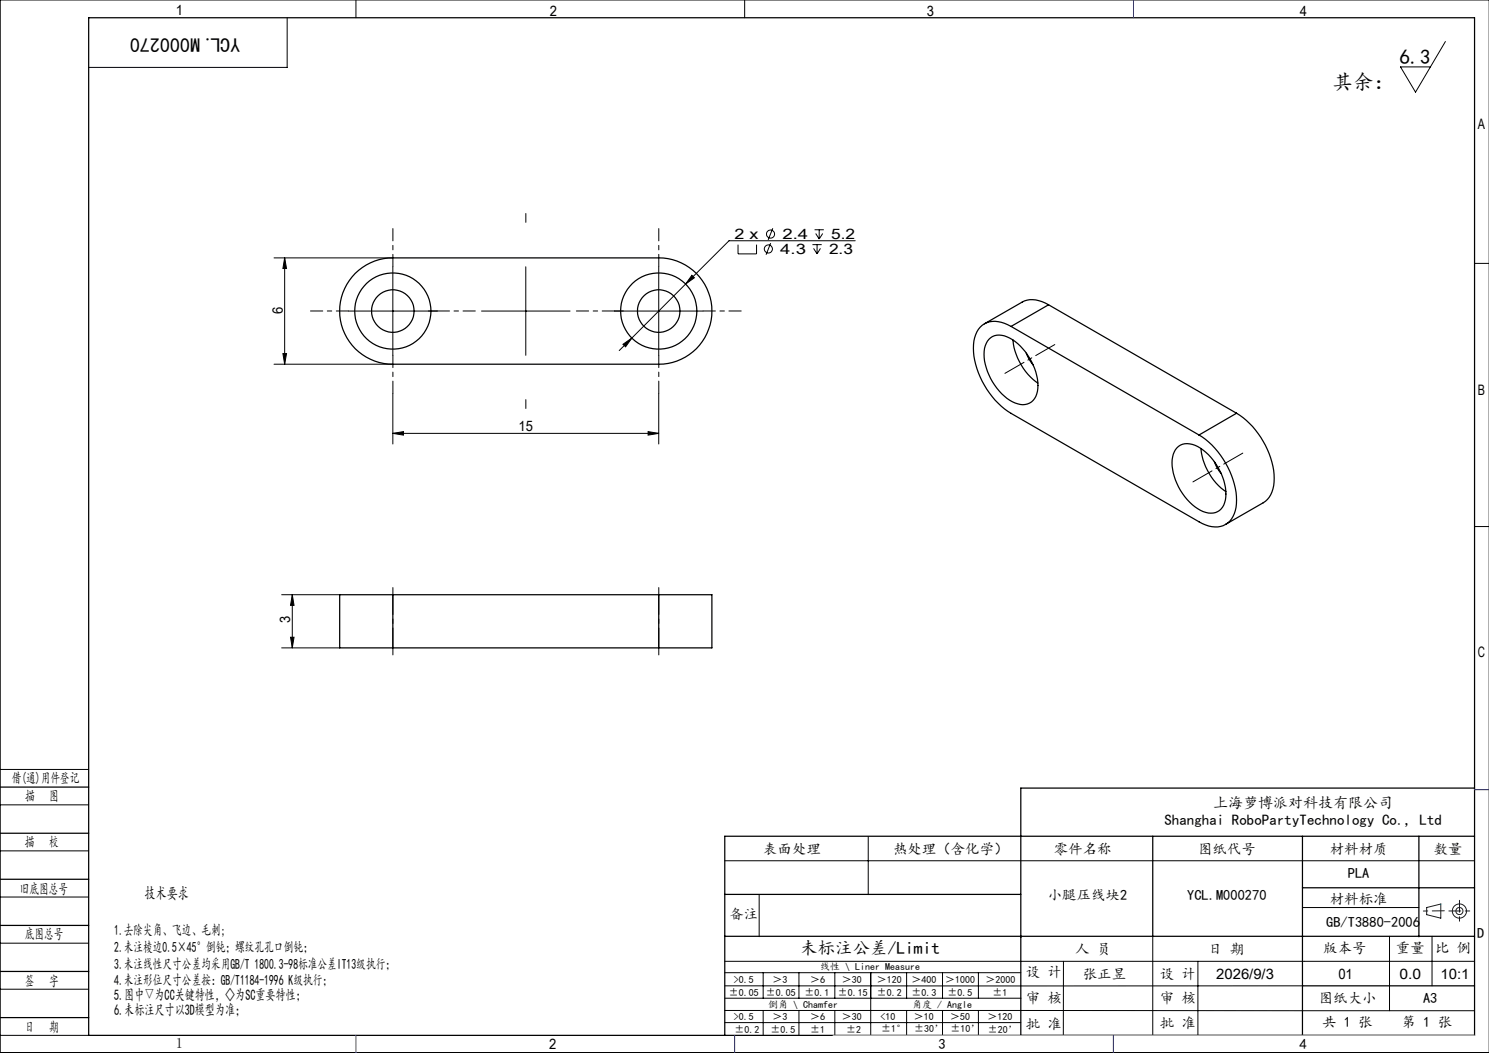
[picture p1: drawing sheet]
<svg xmlns="http://www.w3.org/2000/svg" width="420mm" height="297mm" viewBox="0 0 420 297" stroke-linecap="round" stroke-linejoin="round" font-family="sans-serif">
<g fill="none" stroke="#000" stroke-width=".28">
<path d="M100.4 0v5M210 0v5M420 0h-419.9v297h419.9M81 5v14h-56M407.7 11.7l-8.4 14.3-4.3-7.1h8.5M77.3 72.7h33.5M80.3 72.7l.5 3h-1zM80.3 72.7v30M110.8 75.2v25M148.3 75.2v25M185.8 75.2v25M195.2 77.6l.7 .7-2.5 1.8z"/>
<path d="M208.2 69v2.6h5.2v-2.6M217.4 68.6l-1.3 3.3M218 64.4l-1.3 3.3M229.2 69h2.6M229.5 70.1l1 1.5M229.8 64.8h2.6M230.1 65.9l1 1.5M230.5 69v2.6M231.1 64.8v2.6M231.4 70.1l-.9 1.5M232.1 65.9l-1 1.5M241.2 67.9h-35.6l-12.2 12.2"/>
<path d="M415.9 74.3h4.1M79.8 99.7h1l-.5 3zM98.3 87.7h25M135.8 87.7h25M173.3 87.7h25M175.7 97.1l2.5-1.7-1.7 2.4zM178.2 95.4l-3.5 3.5M193.4 80.1l-15.2 15.3M77.3 102.7h33.5M110.8 111v14.2M185.8 111v14.2M110.8 122.2l3-.5v1z"/>
<path d="M110.8 122.2h75M182.8 121.7l3 .5-3 .5zM415.9 148.5h4.1M79.4 167.7h16.4M82 179.7h.9l-.5 3zM82.4 167.7v15M82.4 167.7l.5 3h-.9zM79.4 182.7h16.4M0 217h25M0 227h25M0 240h25M244.9 236v16.3"/>
<path d="M0 253h25M204.4 242.8h211.5M214.1 252.4v11.8M367.4 256h32.8M0 266h25M0 279h25M204.4 271.1h211.5M204.4 278.1h163M204.4 274.4h83.5M215.3 274.4v7.1M225.4 274.4v7.1M235.5 274.4v7.1"/>
<path d="M245.6 274.4v17.6M255.7 274.4v7.1M265.9 274.4v7.1M276 274.4v7.1M300 271.1l-.1 21M325.2 264.1v27.9M337.9 271.1v20.9M391.9 264.1v21M403.9 264.1v14M0 292h25M204.4 285l211.5 .1M204.4 288.4h83.5"/>
<path d="M204.5 281.5h83.5M215.3 285v7M225.4 285v7M235.5 285v7M255.7 285v7M265.9 285v7M276 285v7M287.9 292h128"/>
<circle cx="216.7" cy="70.2" r="1.15"/>
<circle cx="217.3" cy="66" r="1.14"/>
</g>
<g fill="none" stroke="#191924" stroke-width=".28">
<path d="M402.4 256l4-1v4l-4-1z"/>
<circle cx="411.7" cy="257" r="1"/>
<circle cx="411.7" cy="257" r="2"/>
</g>
<path d="M148.3 62.7v-2.5M123.3 87.7h-2.5M173.3 87.7h2.5M148.3 112.7v2.5" fill="none" stroke="#000" stroke-width=".28" stroke-dasharray="30.5 1.3 1.3 1.3"/>
<path d="M110.8 75.2v-10.7M185.8 75.2v-10.7M98.3 87.7h-10.7M123.3 87.7h10.8M173.3 87.7h-10.7M198.3 87.7h10.8M110.8 100.2v10.8M185.8 100.2v10.8" fill="none" stroke="#000" stroke-width=".28" stroke-dasharray="30.5 1.3 1.3 1.3" stroke-dashoffset="27"/>
<path d="M110.8 184.7v-19M185.8 184.7v-19" fill="none" stroke="#000" stroke-width=".28" stroke-dasharray="30.5 1.3 1.3 1.3" stroke-dashoffset="22.9"/>
<path d="M283.5 105.3l14-8.1M336.5 135.9l14.1-8.1" fill="none" stroke="#000" stroke-width=".28" stroke-dasharray="30.5 1.3 1.3 1.3" stroke-dashoffset="24.3"/>
<g fill="none" stroke="#000" stroke-width=".35">
<path d="M25 5h390.9v287h-390.9zM100.2 77.1a15.2 15.2 0 0 1 10.6-4.4h75a15 15 0 0 1 15 15 15 15 0 0 1-15 15h-75a15 15 0 0 1-13.8-9.2 15 15 0 0 1 3.2-16.4zM278.9 95.7a4.5 4.5 0 0 1 5.9-.3 16.2 16.2 0 0 1 7.8 15 4.3 4.3 0 0 1-6.3 3.3 16 16 0 0 1-8.6-15.5l.5-1.4zM285.2 92.1a7.1 7.1 0 0 0-8.2-.3 9.3 9.3 0 0 0-2.3 8.6 23.8 23.8 0 0 0 10.5 16.2l53 30.6a6.9 6.9 0 0 0 8.7-.2 10.6 10.6 0 0 0 1.5-9.3 23.9 23.9 0 0 0-10.2-15M285.2 92.1l53 30.6M285.7 95.9a17.2 17.2 0 0 0 7 12.2M289.5 99.6l.9 1.9 1 1.4M295.8 86a7.5 7.5 0 0 0-7.5-.8l-10.6 6.1M295.8 86l-10.6 6.1M295.8 86l53 30.6M348.8 116.6a23.2 23.2 0 0 1 10.6 19.4 7 7 0 0 1-3.1 5.8l-10.6 6.1M348.8 116.6l-10.6 6.1"/>
<path d="M332 126.3a5 5 0 0 1 6.6 .1 16.7 16.7 0 0 1 7.2 13.8 4.3 4.3 0 0 1-4.9 4.5 13.6 13.6 0 0 1-8.9-8.4 10.6 10.6 0 0 1-.5-9.4zM338.7 126.5a17.1 17.1 0 0 0 7.1 12.2M342.5 130.2l.9 1.9 1.1 1.5M110.8 167.7h-15v15h15M110.8 167.7v15M110.8 167.7h75M185.8 167.7h15v15h-15M185.8 167.7v15M110.8 182.7h75M0 222h25M0 235h25M325.2 235.9v28.2"/>
<path d="M367.4 235.9v56.1M400.2 235.9v28.3M415.9 235.9h-211.5v56.1M415.9 222.3h-128v69.7M0 248h25M204.4 252.3h83.5M367.4 250.4h48.5M0 261h25M0 274h25M204.4 264.1h211.5M367.4 278.1h48.5M0 287h25"/>
<circle cx="110.8" cy="87.7" r="6"/>
<circle cx="110.8" cy="87.7" r="10.8"/>
<circle cx="185.8" cy="87.7" r="6"/>
<circle cx="185.8" cy="87.7" r="10.8"/>
</g>
<path d="M407.4 256.9l-5.9 .1M408.7 256.9h6M411.7 253.9v6" fill="none" stroke="#191924" stroke-width=".28" stroke-dasharray="6.3 1.3 1.3 1.3" stroke-dashoffset="3"/>
<path d="M235 292h180.9" fill="none" stroke="#c0c0c0" stroke-width=".28"/>
<path d="M319.7 0v5M415.9 222.7h4.1M100.4 292v5M207.2 292v5M314 292v5" fill="none" stroke="#00f" stroke-width=".28"/>
<path d="M406.4 255h.1" fill="none" stroke="#0ff" stroke-width=".28"/>
<g fill="#000">
<path d="M80.3 72.7l.5 3h-1zM79.8 99.7h1l-.5 3zM82.4 167.7l.5 3h-.9zM82 179.7h.9l-.5 3z"/>
<path d="M110.8 122.2l3-.5v1zM182.8 121.7l3 .5-3 .5zM175.7 97.1l.8 .7 1.7-2.4zM195.2 77.6l-1.8 2.5 2.5-1.8z"/>
</g>
<g font-size="5.8">
<text x="394.8" y="18">6.3</text>
<text x="375.9" y="25.2">其余：</text>
</g>
<text font-size="5.6" x="67.7" y="10.6" transform="rotate(-180 67.7 10.6)">YCL.M000270</text>
<text font-size="4.9" x="225.7" y="269">未标注公差/Limit</text>
<text font-size="4.7" x="40.8" y="253.6">技术要求</text>
<g font-size="4.2">
<text x="342.2" y="227.9">上海萝博派对科技有限公司</text>
<text x="328.5" y="232.8">Shanghai RoboPartyTechnology Co., Ltd</text>
<text x="32.2" y="282.1">5.图中▽为CC关键特性，◇为SC重要特性；</text>
<text x="32.2" y="286.4">6.未标注尺寸以3D模型为准；</text>
</g>
<g font-size="4.1">
<text x="49.6" y="4.3">1</text>
<text x="155.1" y="4.6">2</text>
<text x="261.4" y="4.6">3</text>
<text x="366.6" y="4.6">4</text>
<text x="416.9" y="36.3">A</text>
<text x="207.2" y="67.5">2 x</text>
<text x="220.1" y="71.7">4.3</text>
<text x="220.7" y="67.5">2.4</text>
<text x="233.8" y="71.7">2.3</text>
<text x="234.5" y="67.5">5.2</text>
<text x="79.8" y="88.6" transform="rotate(-90 79.8 88.6)">6</text>
<text x="416.9" y="111.3">B</text>
<text x="146.3" y="121.6">15</text>
<text x="81.9" y="175.7" transform="rotate(-90 81.9 175.7)">3</text>
<text x="416.9" y="185.3">C</text>
<text x="3.3" y="220.9">借(通)用件登记</text>
<text x="7.1" y="226">描</text>
<text x="13.9" y="226">图</text>
<text x="7" y="238.9">描</text>
<text x="13.8" y="238.9">校</text>
<text x="215.3" y="240.8">表面处理</text>
<text x="251.9" y="240.8">热处理（含化学）</text>
<text x="297.3" y="240.8">零件名称</text>
<text x="337.9" y="240.8">图纸代号</text>
<text x="375.1" y="240.8">材料材质</text>
<text x="404.4" y="240.8">数量</text>
<text x="380.2" y="247.7">PLA</text>
<text x="5.6" y="252">旧底图总号</text>
<text x="295.6" y="253.7">小腿压线块2</text>
<text x="334.9" y="253.7">YCL.M000270</text>
<text x="375.1" y="254.9">材料标准</text>
<text x="32.2" y="263.7">1.去除尖角、飞边、毛刺;</text>
<text x="205.7" y="259.3">备注</text>
<text x="374.1" y="261.4">GB/T3880-2006</text>
<text x="7" y="265">底图总号</text>
<text x="32.2" y="268.4">2.未注棱边0.5×45°倒钝；螺纹孔孔口倒钝；</text>
<text x="303.3" y="269">人 员</text>
<text x="340.8" y="269">日 期</text>
<text x="373.2" y="268.7">版本号</text>
<text x="393.7" y="268.7">重量</text>
<text x="404.8" y="268.7">比 例</text>
<text x="416.7" y="264.6">D</text>
<text x="32.2" y="273.2">3.未注线性尺寸公差均采用GB/T 1800.3-98标准公差IT13级执行；</text>
<text x="289.3" y="275.5">设 计</text>
<text x="7" y="278">签</text>
<text x="13.8" y="278">字</text>
<text x="32.2" y="277.9">4.未注形位尺寸公差按：GB/T1184-1996 K级执行；</text>
<text x="305.4" y="276">张正昱</text>
<text x="327.2" y="276">设 计</text>
<text x="343.1" y="276">2026/9/3</text>
<text x="377.5" y="276">01</text>
<text x="394.8" y="276">0.0</text>
<text x="406.3" y="276">10:1</text>
<text x="289.3" y="283">审 核</text>
<text x="327.2" y="282.9">审 核</text>
<text x="372" y="283">图纸大小</text>
<text x="401.4" y="283">A3</text>
<text x="7" y="291">日</text>
<text x="13.8" y="291">期</text>
<text x="289.3" y="290.1">批 准</text>
<text x="327.2" y="290">批 准</text>
<text x="373" y="289.8">共 1 张</text>
<text x="395.4" y="289.8">第 1 张</text>
<text x="49.6" y="295.6">1</text>
<text x="154.9" y="296">2</text>
<text x="264.7" y="296">3</text>
<text x="366.6" y="296">4</text>
</g>
<g font-size="2.8">
<text x="231.3" y="273.6">线性 \ Liner Measure</text>
<text x="205.6" y="280.8">±0.05</text>
<text x="207" y="277.2">&gt;0.5</text>
<text x="216" y="280.8">±0.05</text>
<text x="217.9" y="277.2">＞3</text>
<text x="227" y="280.8">±0.1</text>
<text x="228.5" y="277.2">＞6</text>
<text x="236.3" y="280.8">±0.15</text>
<text x="237.5" y="277.2">＞30</text>
<text x="247.4" y="277.2">＞120</text>
<text x="247.4" y="280.8">±0.2</text>
<text x="257.1" y="277.2">＞400</text>
<text x="257.1" y="280.8">±0.3</text>
<text x="266.6" y="277.2">＞1000</text>
<text x="267.3" y="280.8">±0.5</text>
<text x="278" y="277.2">＞2000</text>
<text x="279.9" y="280.8">±1</text>
<text x="207" y="287.8">&gt;0.5</text>
<text x="216.6" y="284.3">倒角 \ Chamfer</text>
<text x="217.9" y="287.8">＞3</text>
<text x="228.5" y="287.8">＞6</text>
<text x="237.5" y="287.8">＞30</text>
<text x="248.4" y="287.8">&lt;10</text>
<text x="257.3" y="284.3">角度 / Angle</text>
<text x="257.8" y="287.8">＞10</text>
<text x="268" y="287.8">＞50</text>
<text x="278.5" y="287.8">＞120</text>
<text x="207.1" y="291.3">±0.2</text>
<text x="217.3" y="291.3">±0.5</text>
<text x="228.5" y="291.3">±1</text>
<text x="238.7" y="291.3">±2</text>
<text x="248.6" y="291.1">±1°</text>
<text x="257.8" y="291.1">±30’</text>
<text x="268.1" y="291.1">±10’</text>
<text x="278.6" y="291.2">±20’</text>
</g>
</svg>
